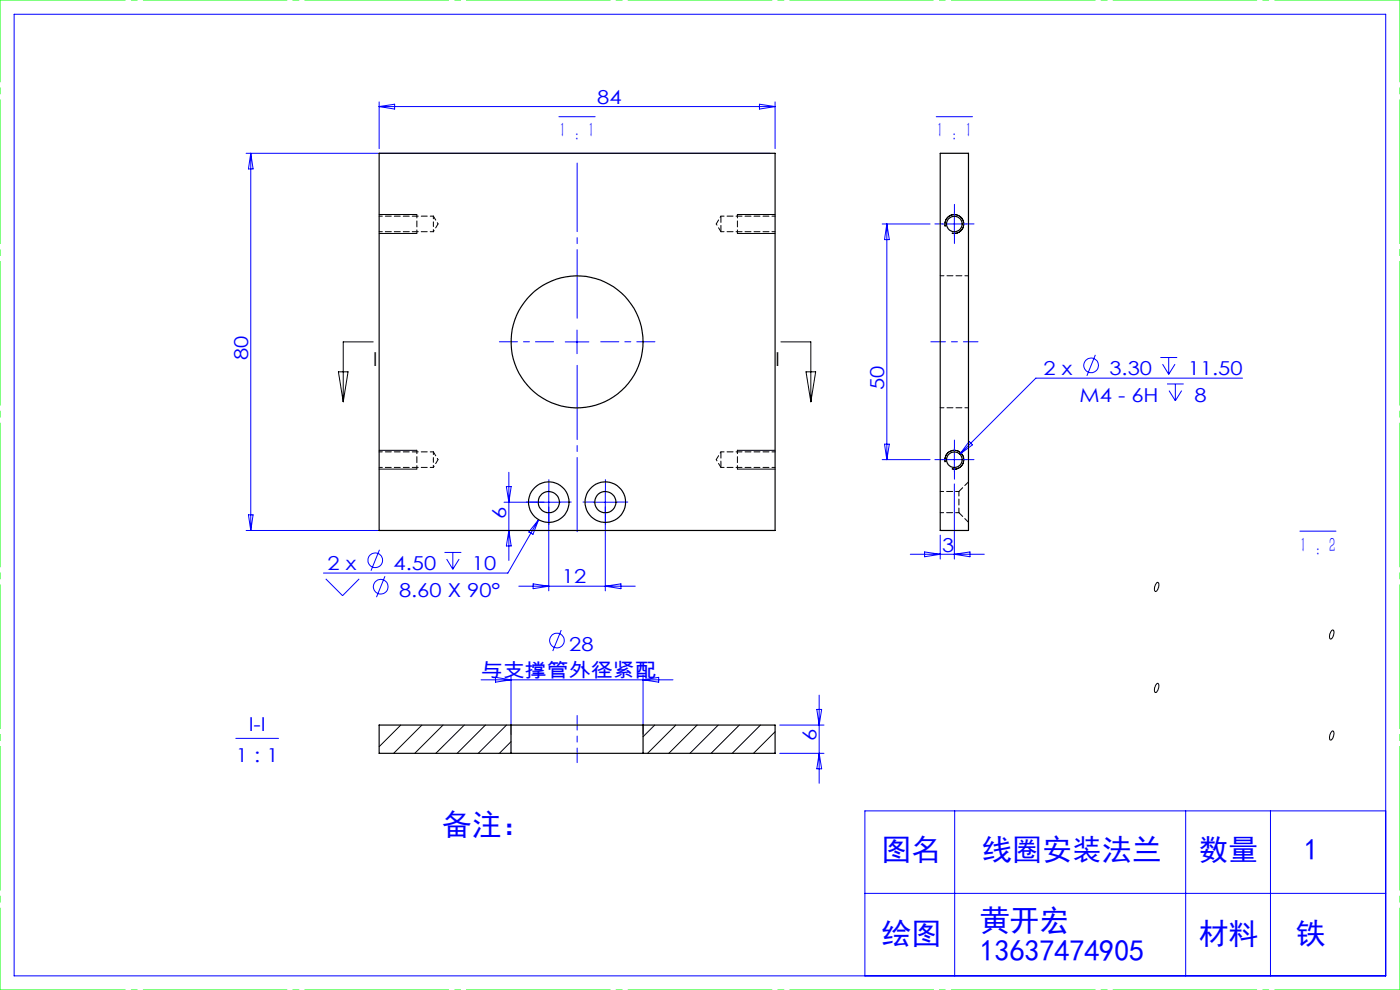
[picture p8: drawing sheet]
<svg xmlns="http://www.w3.org/2000/svg" width="297mm" height="210mm" viewBox="0 0 297 210" stroke-linecap="round" stroke-linejoin="round" font-family="sans-serif">
<g fill="none" stroke="#00f" stroke-width=".21">
<path d="M3 3h291v204h-291zM52.2 32.5h111.2M53.2 32.5v80M53.2 32.5l.5 3.3h-1zM80.4 21.6v9.9M80.4 22.6h84M80.4 22.6l3.3-.5v1zM118.6 24.8h7.7M161.1 22.1l3.3 .5-3.3 .5zM164.4 21.6v9.9M198.6 24.8h7.7M187.1 47.5h10.2"/>
<path d="M188.1 47.5v50M188.1 47.5l.6 3.3h-1.1zM200 47.5h5M202.5 45v5M119.9 72.5h5M122.4 70v5M232.4 75.3l-1.8 4.4M246.2 75.8h3.5M246.6 77.2l1.3 2.2M247.9 75.8v3.6M249.3 77.2l-1.4 2.2M187.1 97.5h10.2"/>
<path d="M187.6 94.2h1.1l-.6 3.3zM200 97.5h5M202.5 95v5M205.6 93.7l.7 .7-2.7 1.9zM247.6 81.4h3.5M248 82.9l1.3 2.1M249.3 81.4v3.6M250.7 82.9l-1.4 2.1M263.6 80.2h-43.9l-16.1 16.1M52.2 112.5h111.2M52.7 109.2h1l-.5 3.3zM80.5 116.6l-1.8 4.5"/>
<path d="M94.3 117.2h3.6M94.8 118.6l1.3 2.1M96.1 117.2v3.5M97.4 118.6l-1.3 2.1M107.4 103.2h1l-.4 3.3zM108 100.2v18.7M108 112.5l.4 3.3h-1zM114.3 110.2l-6.6 11.4h-39.1M114.3 110.2l-1.2 3.1-.9-.5zM116.4 104v21.3M118.9 106.5h-12M125.9 106.5h5"/>
<path d="M128.4 104v21.3M193.1 117.6h15.7M196.1 117.1l3.4 .5-3.4 .5zM199.5 113.5v5.1M202.5 102.6v16M202.5 117.6l3.3-.5v1zM275.8 112.7h7.6M69.1 122.8l3.6 3.6 3.5-3.6M81.7 122.2l-1.8 4.5M110.1 124.3h24.7M113.1 123.9l3.3 .4-3.3 .6zM119.1 133.7l-1.8 4.4"/>
<path d="M128.4 124.3l3.3-.4v1zM50 156.6h9.1M102.1 144.2h40.7M105.1 143.7l3.3 .5-3.3 .5zM108.4 143.2v12.6M136.4 143.2v12.6M136.4 144.2l3.3-.5v1zM165.4 153.8h9.4M165.4 159.8h9.4M173.3 150.5h1l-.5 3.3zM173.8 147.5v18.6M173.8 159.8l.5 3.3h-1z"/>
<path d="M202.5 172v35M251.5 172v35M269.5 172v35M294 172h-110.5v35M183.5 189.5h110.5"/>
<circle cx="231.5" cy="77.5" r="1.56"/>
<circle cx="79.6" cy="118.8" r="1.56"/>
<circle cx="80.8" cy="124.5" r="1.56"/>
<circle cx="118.1" cy="135.9" r="1.55"/>
</g>
<g fill="none" stroke="#000" stroke-width=".21">
<path d="M80.4 45.5h8M80.4 49.5h8M156.4 45.5h8M156.4 49.5h8M200.5 48a2 2 0 0 1 1.8-2.5 2 2 0 0 1 2.1 2.2 2 2 0 0 1-2.5 1.8M71.8 78.9h2l-1 6.3zM79.2 72.5h-6.4v12.7M165.7 72.5h6.3v12.7M171 78.9h2l-1 6.3zM80.4 95.5h8M80.4 99.5h8M156.4 95.5h8"/>
<path d="M156.4 99.5h8M200.5 98a2 2 0 0 1 1.8-2.5 2 2 0 0 1 2.1 2.2 2 2 0 0 1-2.5 1.7M245.4 123.6l.2-.1a1.1 1.1 0 0 1 0 1.6l-.2 .3a.37 .37 0 0 1-.5-.1 .37 .37 0 0 1 0-.5l.2-.8zM282.5 133.7a.37 .37 0 0 1 .5 .1 .37 .37 0 0 1 0 .5l-.2 .8-.3 .4a.31 .31 0 0 1-.4 0 .31 .31 0 0 1-.1-.5l.2-.6zM80.5 153.8l-.1 .1M85 153.8l-4.6 4.6M89.5 153.8l-6 6M94 153.8l-6 6M98.5 153.8l-6 6M103 153.8l-6 6M107.5 153.8l-6 6M108.4 157.3l-2.5 2.5"/>
<path d="M138.9 153.8l-2.5 2.5M143.4 153.8l-6 6M147.9 153.8l-6 6M152.4 153.8l-6 6M156.8 153.8l-6 6M161.3 153.8l-6 6M164.4 155.2l-4.6 4.6M164.4 159.7l-.1 .1M245.4 145a.42 .42 0 0 1 .5 .2 .42 .42 0 0 1-.1 .5l-.3 .9a.33 .33 0 0 1-.4 .3 .33 .33 0 0 1-.2-.5l.2-1zM282.5 155.2l.1-.1a.42 .42 0 0 1 .4 .2 .42 .42 0 0 1 0 .5l-.2 .7-.3 .4a.43 .43 0 0 1-.5-.2 .43 .43 0 0 1 .1-.5z"/>
</g>
<path d="M207.5 72.5h-10M122.4 151.8v10" fill="none" stroke="#00f" stroke-width=".21" stroke-dasharray="30.5 1.3 1.3 1.3" stroke-dashoffset="27.4"/>
<path d="M0 0h297M0 210h297" fill="none" stroke="#0f0" stroke-width=".21" stroke-dasharray="30.5 1.3 1.3 1.3" stroke-dashoffset="3.9"/>
<path d="M0 210v-210M297 210v-210" fill="none" stroke="#0f0" stroke-width=".21" stroke-dasharray="30.5 1.3 1.3 1.3" stroke-dashoffset="13.1"/>
<g fill="none" stroke="#00f" stroke-width=".21" stroke-dasharray="30.5 1.3 1.3 1.3">
<path d="M200 47.5h-1.7M202.5 45v-1.7M202.5 50v1.6M205 47.5h1.6M200 97.5h-1.7M202.5 95v-1.7M202.5 100v1.6M205 97.5h1.6M113.9 106.5h-2.2M116.4 104v-2.3M116.4 109v2.2M118.9 106.5h2.3"/>
<path d="M125.9 106.5h-2.2M128.4 104v-2.3M128.4 109v2.2M130.9 106.5h2.3"/>
</g>
<path d="M88.4 49.5v-4M156.4 45.5v4M205.5 58.5h-6M88.4 99.5v-4M156.4 95.5v4M199.5 86.5h6" fill="none" stroke="#000" stroke-width=".21" stroke-dasharray="1.3 .6" stroke-dashoffset=".5"/>
<path d="M122.4 67.5v-32.9" fill="none" stroke="#00f" stroke-width=".21" stroke-dasharray="30.5 1.3 1.3 1.3" stroke-dashoffset="15.9"/>
<path d="M117.4 72.5h-11.5M127.4 72.5h11.5" fill="none" stroke="#00f" stroke-width=".21" stroke-dasharray="30.5 1.3 1.3 1.3" stroke-dashoffset="26.6"/>
<path d="M122.4 77.5v35.3" fill="none" stroke="#00f" stroke-width=".21" stroke-dasharray="30.5 1.3 1.3 1.3" stroke-dashoffset="14.7"/>
<g fill="none" stroke="#000" stroke-width=".25">
<path d="M80.4 32.5h84v80h-84zM199.5 32.5h6v80h-6zM108.4 153.8h28M108.4 159.8h28M108.4 153.8h-28v6h28M108.4 153.8v6M136.4 153.8h28v6h-28M136.4 153.8v6"/>
<circle cx="202.5" cy="47.5" r="1.65"/>
<circle cx="122.4" cy="72.5" r="14"/>
<circle cx="202.5" cy="97.5" r="1.65"/>
<circle cx="116.4" cy="106.5" r="2.26"/>
<circle cx="116.4" cy="106.5" r="4.3"/>
<circle cx="128.4" cy="106.5" r="2.26"/>
<circle cx="128.4" cy="106.5" r="4.3"/>
</g>
<path d="M91.9 47.5v-1.7M91.9 49.1v-1.6M91.9 97.5v-1.7M91.9 99.1v-1.6" fill="none" stroke="#000" stroke-width=".21" stroke-dasharray="1.3 .6" stroke-dashoffset=".8"/>
<path d="M152.9 45.8v3.3M152.9 95.8v3.3" fill="none" stroke="#000" stroke-width=".21" stroke-dasharray="1.3 .6" stroke-dashoffset="-.1"/>
<path d="M80.4 49.1h11.5M91.9 45.8h-11.5M152.9 49.1h11.5M164.4 45.8h-11.5M80.4 99.1h11.5M91.9 95.8h-11.5M152.9 99.1h11.5M164.4 95.8h-11.5M199.5 108.7h3.9M203.4 104.2h-3.9" fill="none" stroke="#000" stroke-width=".21" stroke-dasharray="1.3 .6" stroke-dashoffset=".6"/>
<path d="M91.9 49.1l1-1.6M92.9 47.5l-1-1.7M151.9 47.5l1 1.6M152.9 45.8l-1 1.7M91.9 99.1l1-1.6M92.9 97.5l-1-1.7M151.9 97.5l1 1.6M152.9 95.8l-1 1.7" fill="none" stroke="#000" stroke-width=".21" stroke-dasharray="1.3 .6" stroke-dashoffset="1"/>
<path d="M203.4 104.2v4.5" fill="none" stroke="#000" stroke-width=".21" stroke-dasharray="1.3 .6" stroke-dashoffset=".3"/>
<path d="M203.4 108.7l2.1 2.1M205.5 102.2l-2.1 2" fill="none" stroke="#000" stroke-width=".21" stroke-dasharray="1.3 .6" stroke-dashoffset=".1"/>
<g font-size="6.3" fill="#00f">
<text x="93.8" y="177.1">备注：</text>
<text x="187" y="182.5">图名</text>
<text x="208.4" y="182.5">线圈安装法兰</text>
<text x="254.3" y="182.5">数量</text>
<text x="276.6" y="182.5">1</text>
<text x="207.8" y="197.5">黄开宏</text>
<text x="187" y="200.3">绘图</text>
<text x="207.8" y="203.8">13637474905</text>
<text x="254.3" y="200.3">材料</text>
<text x="274.9" y="200.3">铁</text>
</g>
<g font-size="4.4" fill="#00f">
<text x="118.6" y="29.1">1 : 1</text>
<text x="198.6" y="29.1">1 : 1</text>
<text x="275.8" y="117">1 : 2</text>
</g>
<g font-size="4.1" fill="#00f">
<text x="126.7" y="22">84</text>
<text x="52.6" y="76.4" transform="rotate(-90 52.6 76.4)">80</text>
<text x="187.6" y="82.8" transform="rotate(-90 187.6 82.8)">50</text>
<text x="221.4" y="79.6">2 x</text>
<text x="235.3" y="79.6">3.30</text>
<text x="252" y="79.6">11.50</text>
<text x="229" y="85.3">M4 - 6H</text>
<text x="253.4" y="85.3">8</text>
<text x="107.4" y="110" transform="rotate(-90 107.4 110)">6</text>
<text x="199.9" y="117">3</text>
<text x="69.5" y="121">2 x</text>
<text x="83.5" y="121">4.50</text>
<text x="100.1" y="121">10</text>
<text x="119.2" y="123.8">12</text>
<text x="84.6" y="126.6">8.60 X 90°</text>
<text x="102" y="143.6">与支撑管外径紧配</text>
<text x="120.7" y="138">28</text>
<text x="52.8" y="155">I-I</text>
<text x="50.1" y="161.6">1 : 1</text>
<text x="173.2" y="157.2" transform="rotate(-90 173.2 157.2)">6</text>
</g>
<g font-size="4.1">
<text x="79.2" y="77.6">I</text>
<text x="164.5" y="77.6">I</text>
</g>
</svg>
